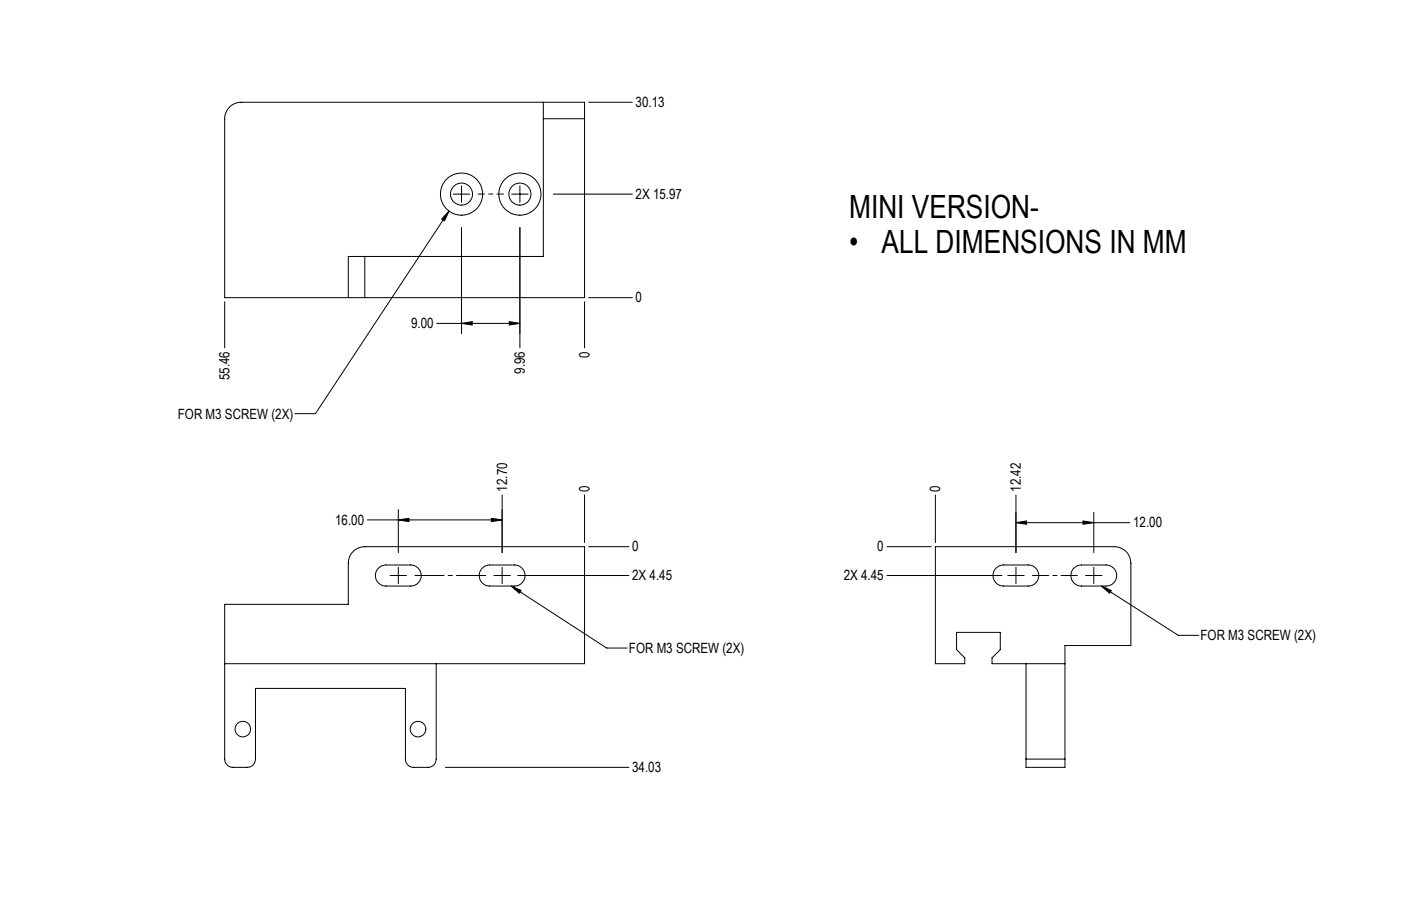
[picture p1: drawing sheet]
<svg xmlns="http://www.w3.org/2000/svg" width="432mm" height="279mm" viewBox="0 0 432 279" stroke-linecap="round" stroke-linejoin="round" font-family="sans-serif">
<g fill="none" stroke="#000" stroke-width=".31">
<path d="M167.5 31.5v5.1M167.5 36.6v42.5h-55.1M167.5 36.6h12.7M180.2 36.6v-5.1h-105.9a5 5 0 0 0-5 5.1v55.2h38.1M180.2 36.6v55.2h-67.8M181.4 31.5h13.5M139.7 59.9h5.1M142.2 57.3v5.1M157.7 59.9h5.1M160.2 57.3v5.1M170.5 59.9h24.4M112.4 79.1h-5v12.7"/>
<path d="M112.4 79.1v12.7M138.4 65.1l-41.2 62.5h-6.3M138.4 65.1l-1.4 3-.9-.5zM142.2 70.2v32.7M160.2 70.2v37.1M69.3 93.1v14.2M107.4 91.8h5M134.6 99.7h25.6M142.2 99.7l3.4-.5v1zM157 99.2l3.2 .5-3.2 .5zM180.2 93.1v14.2M181.4 91.8h13.5"/>
<path d="M122.8 157.2v13.2M151.4 159.8l3.4 .5-3.4 .6zM154.8 152.6v17.8M180.2 152.6v14.7M288.3 152.6v14.7M313.1 152.6v17.8M337.1 158v12.4M113.2 160.3h41.6M116.5 175.4l.8-.7 1.1-.4 8.2-.1a3.2 3.2 0 0 1 3.2 3.3 3.2 3.2 0 0 1-3.2 3.2h-7.6a3.2 3.2 0 0 1-3-1.8 3.2 3.2 0 0 1 .5-3.5zM120.2 177.5h5.1M122.8 174.9v5.1M122.8 160.3l3.2-.5v1.1z"/>
<path d="M148.4 175.4l.9-.7 1.1-.4 8.2-.1a3.2 3.2 0 0 1 3.2 3.3 3.2 3.2 0 0 1-3.2 3.2h-7.6a3.2 3.2 0 0 1-3-1.8 3.2 3.2 0 0 1 .4-3.5zM152.2 177.5h5.1M154.8 174.9v5.1M159.6 177.5h34.2M181.4 168.6h12.4M273.4 177.5h35.4M273.4 168.6h13.6M306.8 175.4l.9-.7 1.1-.4 8.1-.1a3.2 3.2 0 0 1 3.3 3.3 3.2 3.2 0 0 1-3.3 3.2h-7.6a3.2 3.2 0 0 1-2.9-1.8 3.2 3.2 0 0 1 .4-3.5zM310.6 177.5h5.1M313.1 161.2l3.3-.5v1zM313.1 174.9v5.1M313.1 161.2h35.1"/>
<path d="M330.8 175.4l.9-.7 1-.4 8.2-.1a3.2 3.2 0 0 1 3.3 3.3 3.2 3.2 0 0 1-3.3 3.2h-7.6a3.2 3.2 0 0 1-2.9-1.8 3.2 3.2 0 0 1 .4-3.5zM333.8 160.7l3.3 .5-3.3 .5zM334.6 177.5h5.1M337.1 174.9v5.1M157.6 180.7l29.4 19.1h6.3M157.6 180.7l3 1.4-.5 .9zM339.4 180.7l3.1 1.4-.5 .9zM339.4 180.7l23.7 15.2h6.4M69.3 204.7h110.9v-36.1h-67.8a5 5 0 0 0-5 5.1v12.7h-38.1v47.7a2.53 2.53 0 0 0 2.5 2.5h4.4a2.53 2.53 0 0 0 2.5-2.5v-21.8h46.3v21.8a2.53 2.53 0 0 0 2.5 2.5h4.4a2.53 2.53 0 0 0 2.5-2.5v-29.4M316.2 204.7v29.4M328.2 204.7h-22.4v-1.8l2.5-2.6v-5.3h-13.5v5.3l2.6 2.6v1.8h-9.1v-36.1h55.2a5.1 5.1 0 0 1 5 5.1v25.4h-20.3v35M137.3 236.6h56.5"/>
<path d="M316.2 234.1v2.5h12v-2.5M316.2 234.1h12"/>
<circle cx="142.2" cy="59.9" r="3.4"/>
<circle cx="142.2" cy="59.9" r="6.5"/>
<circle cx="160.2" cy="59.9" r="3.4"/>
<circle cx="160.2" cy="59.9" r="6.5"/>
<circle cx="74.8" cy="224.8" r="2.39"/>
<circle cx="128.8" cy="224.9" r="2.39"/>
</g>
<path d="M127.9 177.5h21.8" fill="none" stroke="#000" stroke-width=".31" stroke-dasharray="15.2 1.3 1.3 1.3" stroke-dashoffset="6.2"/>
<path d="M318.2 177.5h13.8" fill="none" stroke="#000" stroke-width=".31" stroke-dasharray="15.2 1.3 1.3 1.3" stroke-dashoffset="10.2"/>
<path d="M147.3 59.8h7.9" fill="none" stroke="#000" stroke-width=".31" stroke-dasharray="15.2 1.3 1.3 1.3" stroke-dashoffset="13.2"/>
<g fill="#000">
<path d="M151.4 159.8l3.4 .5-3.4 .6zM122.8 160.3l3.2-.5v1.1zM313.1 161.2l3.3-.5v1zM333.8 160.7l3.3 .5-3.3 .5zM157 99.2l3.2 .5-3.2 .5zM142.2 99.7l3.4-.5v1z"/>
<path d="M157.6 180.7l3 1.4-.5 .9zM339.4 180.7l3.1 1.4-.5 .9zM138.4 65.1l-1.4 3-.9-.5z"/>
</g>
<g font-size="9.9">
<text x="261.7" y="67.1">MINI VERSION-</text>
<text x="261.7" y="78">•</text>
<text x="271.7" y="78">ALL DIMENSIONS IN MM</text>
</g>
<g font-size="4.4">
<text x="195.9" y="33">30.13</text>
<text x="195.9" y="61.3">2X 15.97</text>
<text x="195.9" y="93.3">0</text>
<text x="126.7" y="101.2">9.00</text>
<text x="181.7" y="110.3" transform="rotate(-90 181.7 110.3)">0</text>
<text x="70.7" y="117.2" transform="rotate(-90 70.7 117.2)">55.46</text>
<text x="161.7" y="115.2" transform="rotate(-90 161.7 115.2)">9.96</text>
<text x="54.8" y="129.1">FOR M3 SCREW (2X)</text>
<text x="156.3" y="151.6" transform="rotate(-90 156.3 151.6)">12.70</text>
<text x="181.7" y="151.6" transform="rotate(-90 181.7 151.6)">0</text>
<text x="289.8" y="151.6" transform="rotate(-90 289.8 151.6)">0</text>
<text x="314.6" y="151.6" transform="rotate(-90 314.6 151.6)">12.42</text>
<text x="103.3" y="161.8">16.00</text>
<text x="349.3" y="162.6">12.00</text>
<text x="194.8" y="170.1">0</text>
<text x="270.4" y="170.1">0</text>
<text x="194.8" y="179">2X 4.45</text>
<text x="260.1" y="179">2X 4.45</text>
<text x="370" y="197.5">FOR M3 SCREW (2X)</text>
<text x="193.8" y="201.4">FOR M3 SCREW (2X)</text>
<text x="194.8" y="238.1">34.03</text>
</g>
</svg>
